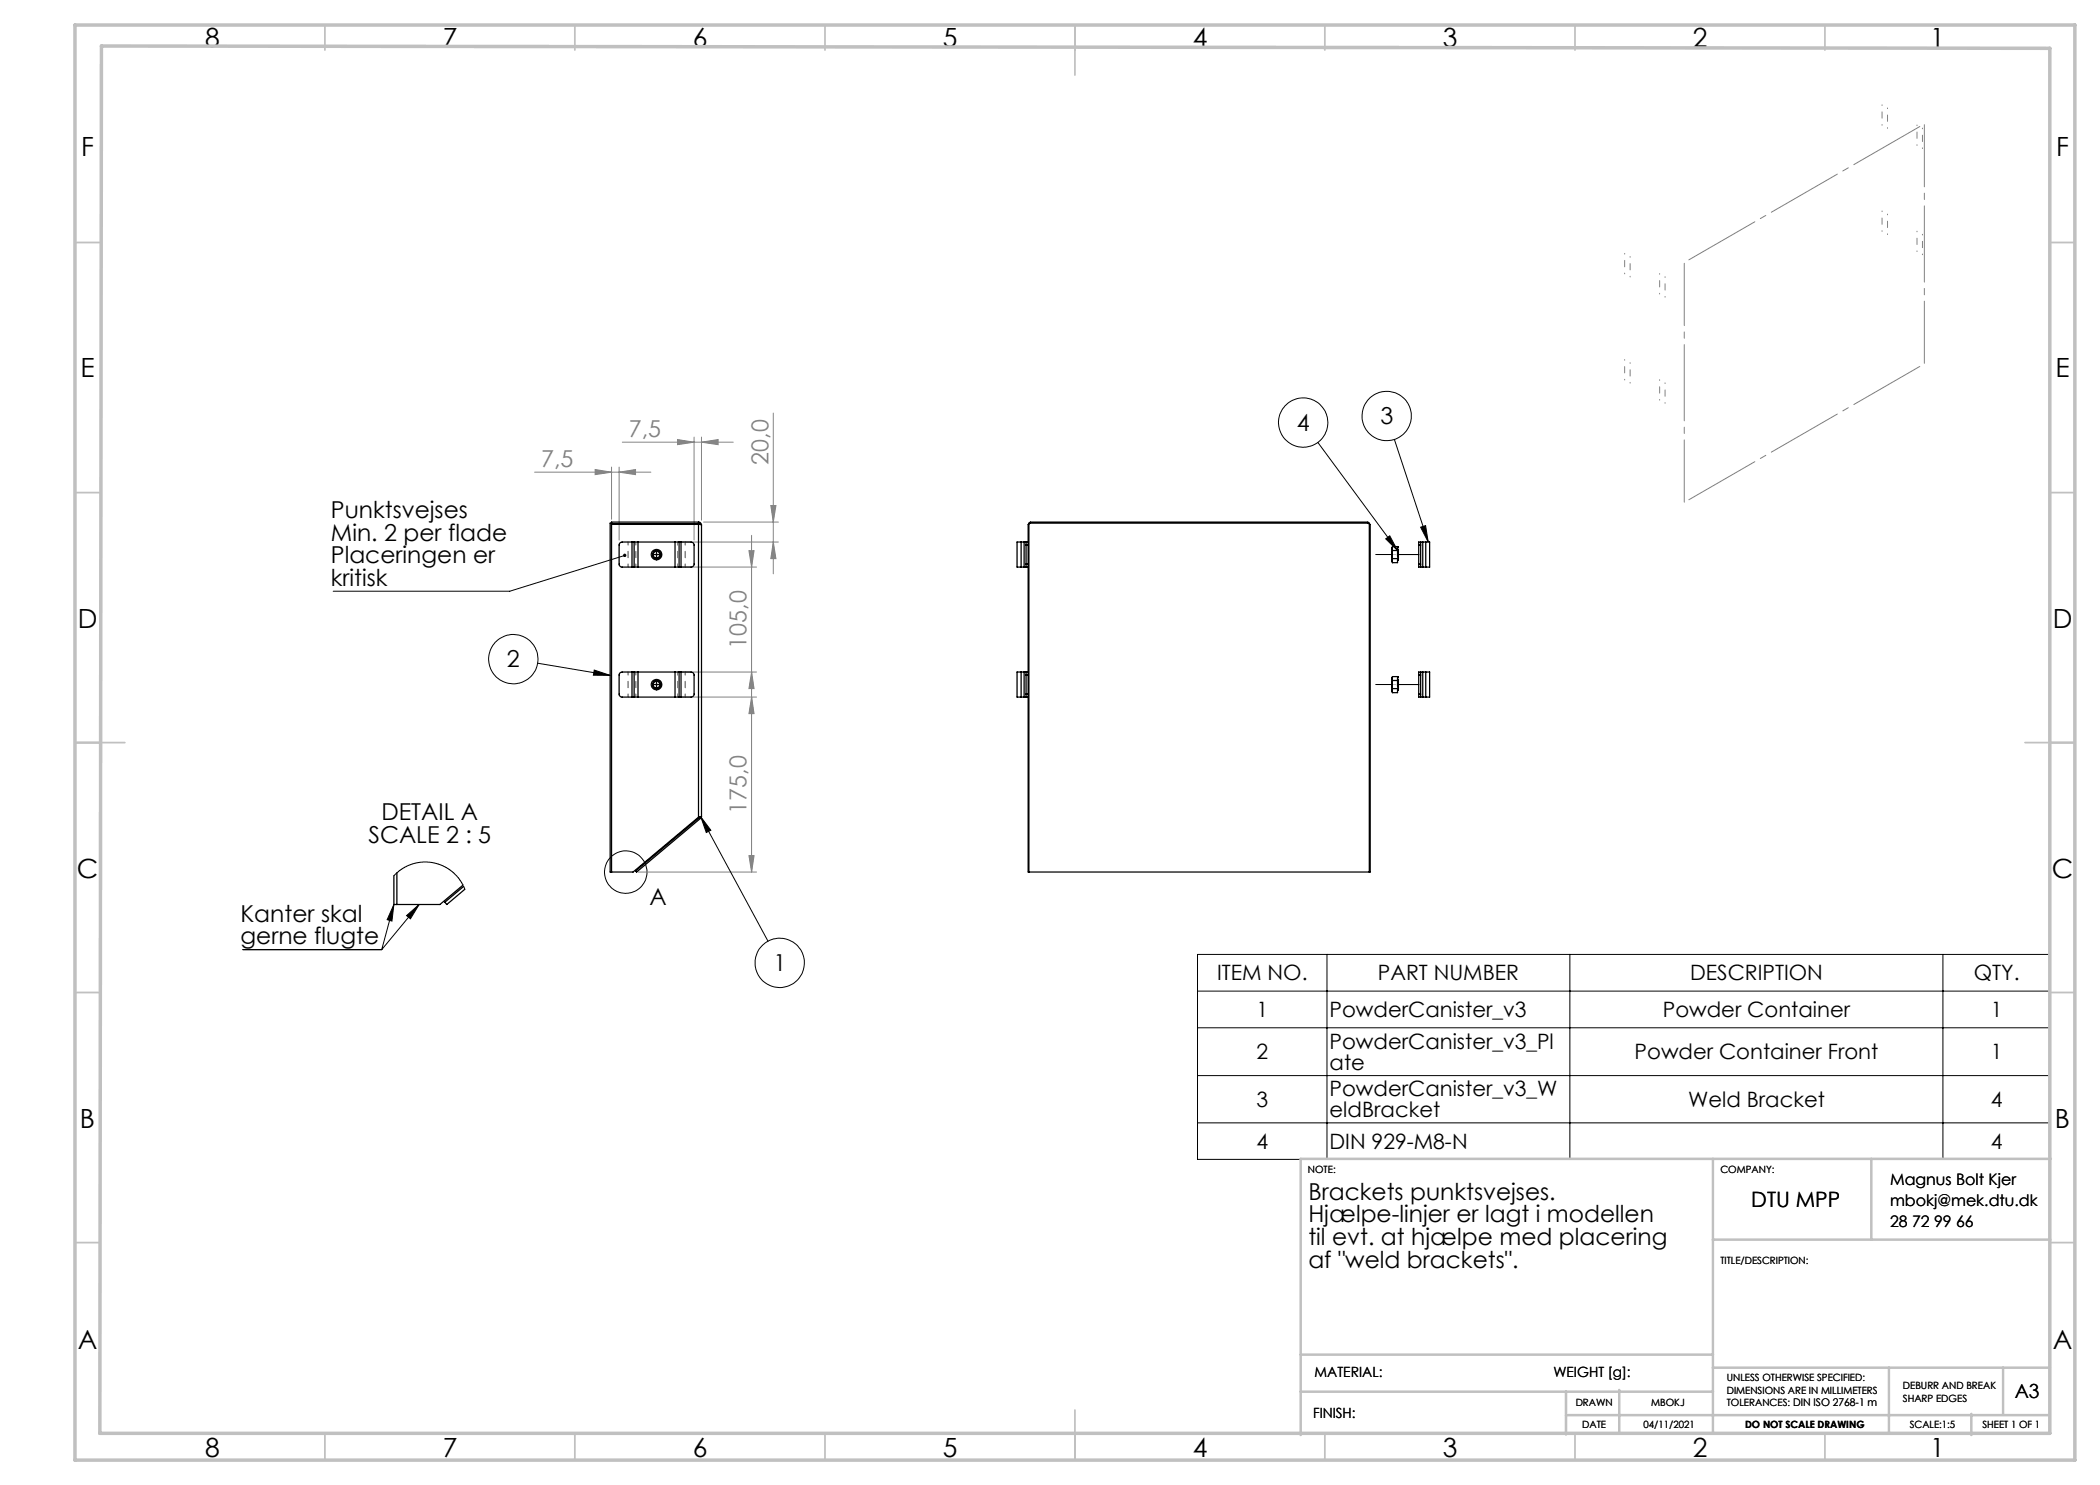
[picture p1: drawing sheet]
<svg xmlns="http://www.w3.org/2000/svg" width="420mm" height="297mm" viewBox="0 0 420 297" stroke-linecap="round" stroke-linejoin="round" font-family="sans-serif">
<g fill="none" stroke="#000" stroke-width=".2">
<path d="M263.6 88.5l15.9 21.6M278.9 87.9l6.7 20.5M125 111.1l-23 7.1h-35.4M277.1 107.8l.9-.6 1.5 2.9zM284.1 105.4l1-.3 .5 3.3zM107.5 132.6l14.5 2.5M118.9 134l3.1 1.1-3.3-.1zM140.2 163.4l13.4 24.8M140.2 163.4l2 2.6-.9 .5zM48.6 189.9h27.7M78.8 180.9l-2.5 9M78.8 180.9l-.4 3.3-1-.3z"/>
<path d="M81.3 183.1l2.5-2.2-1.7 2.9zM83.8 180.9l-7.5 9M239.5 190.9h170.5v41h-170.5zM239.5 198.2h170.5M265.4 190.9v41M314 190.9v41M388.6 190.9v41M239.5 205.6h170.5M239.5 215.1h170.5M239.5 224.6h170.5"/>
<circle cx="260.6" cy="84.5" r="4.9"/>
<circle cx="277.3" cy="83.2" r="4.9"/>
<circle cx="102.7" cy="131.8" r="4.9"/>
<circle cx="125.2" cy="174.4" r="4.2"/>
<circle cx="155.9" cy="192.6" r="4.9"/>
</g>
<g fill="none" stroke="#808080" stroke-width=".2">
<path d="M106.9 94.4h23.3M119 93.9l3.3 .5-3.3 .5zM122.3 93.4v10.5M123.8 94.4l3.3-.5v1zM123.8 93.4v14.6M124.5 88.4h22.1M135.5 87.9l3.3 .5-3.3 .5zM138.8 87.4v20.6M140.3 88.4l3.3-.5v1zM140.3 87.4v16.6M154.7 82.6v32.2M136 108.4h19.7"/>
<path d="M136 113.4h15.3M140.7 104.4h15M149.8 110.1h1l-.5 3.3zM150.3 107.1v67.3M154.2 101.1h1l-.5 3.3zM154.7 108.4l.5 3.3h-1zM136 139.4h15.3M136 134.4h15.3M150.3 139.4l.5 3.3h-1zM150.3 134.4l.5 3.3h-1zM127.6 174.4h23.7M149.8 171.1h1l-.5 3.3z"/>
</g>
<path d="M283.8 110.9h-5.4M283.8 136.9h-5.4" fill="none" stroke="#c0c0c0" stroke-width=".2" stroke-dasharray="15.2 1.3 1.3 1.3" stroke-dashoffset="14.5"/>
<g fill="none" stroke="#c0c0c0" stroke-width=".35">
<path d="M65 5v5M115 5v5M165 5v5M215 5v10M265 5v5M315 5v5M365 5v5M15 48.5h5M410 48.5h5M15 98.5h5M410 98.5h5M15 148.5h10"/>
<path d="M405 148.5h10M15 198.5h5M410 198.5h5M15 248.5h5M410 248.5h5M65 287v5M115 287v5M165 287v5M215 282v10M265 287v5M315 287v5M365 287v5"/>
</g>
<g fill="none" stroke="#c0c0c0" stroke-width=".5">
<path d="M342.6 231.8v54.8M374.3 231.8v16.1M410.2 231.8h-150.1v55.2M342.6 247.9h67.5M260.1 278.3h82.5M260.1 270.9h82.5M313.2 278.3v8.6M323.8 278v8.7M342.6 273.5h67.4M377.8 273.5v13.2M400.6 273.5v9.3M313.2 283h96.8"/>
<path d="M394.3 282.8v4.2"/>
</g>
<path d="M15 5h400v287h-400zM20.3 9.2l389.7 .5v277h-390z" fill="none" stroke="#c0c0c0" stroke-width=".7"/>
<g fill="none" stroke="#808080" stroke-width=".2" stroke-dasharray="15.2 1.3 1.3 1.3" stroke-dashoffset="14.6">
<path d="M125.6 113.4v-5M125.6 108.4v5M127.2 113.4v-5M127.2 108.4v5M135.5 108.4v5M135.5 113.4v-5M137 108.4v5M137 113.4v-5M125.6 134.4v5M125.6 139.4v-5M127.2 134.4v5M127.2 139.4v-5"/>
<path d="M135.5 139.4v-5M135.5 134.4v5M137 139.4v-5M137 134.4v5"/>
</g>
<g fill="none" stroke="#808080" stroke-width=".2" stroke-dasharray="15.2 1.3 1.3 1.3" stroke-dashoffset="15.1">
<path d="M376.4 21v4M377.5 21.6v4.1M383.4 29.1v-4.1M384.5 29.7v-4.1M324.9 54.8v-4.1M326 55.4v-4.1M331.9 54.7v4.1M333 55.3v4.1M376.4 42.2v4.1M377.5 42.8v4.1M383.4 50.3v-4.1M384.5 50.9v-4"/>
<path d="M324.9 76v-4.1M326 76.6v-4.1M331.9 75.9v4.1M333 76.6v4.1"/>
</g>
<path d="M384.7 24.9l-47.7 27.5" fill="none" stroke="#808080" stroke-width=".2" stroke-dasharray="15.2 1.3 1.3 1.3" stroke-dashoffset="-.9"/>
<path d="M336.9 52.7v47.7M384.9 72.7v-47.8" fill="none" stroke="#808080" stroke-width=".2" stroke-dasharray="15.2 1.3 1.3 1.3" stroke-dashoffset="2.8"/>
<path d="M337 100.4l47.7-27.5" fill="none" stroke="#808080" stroke-width=".2" stroke-dasharray="15.2 1.3 1.3 1.3" stroke-dashoffset="-.8"/>
<path d="M277.1 107.8l.9-.6 1.5 2.9zM284.1 105.4l1-.3 .5 3.3zM81.3 183.1l2.5-2.2-1.7 2.9zM78.8 180.9l-.4 3.3-1-.3z" fill="#000"/>
<g fill="#808080">
<path d="M135.5 87.9l3.3 .5-3.3 .5zM140.3 88.4l3.3-.5v1z"/>
<path d="M123.8 94.4l3.3-.5v1zM119 93.9l3.3 .5-3.3 .5z"/>
<path d="M154.7 108.4l.5 3.3h-1zM154.2 101.1h1l-.5 3.3zM149.8 171.1h1l-.5 3.3zM150.3 139.4l.5 3.3h-1z"/>
<path d="M149.8 110.1h1l-.5 3.3zM150.3 134.4l.5 3.3h-1z"/>
</g>
<path d="M118.9 134l3.1 1.1-3.3-.1zM140.2 163.4l2 2.6-.9 .5zM124.8 110.8a.35 .35 0 0 0-.2 .4 .35 .35 0 0 0 .5 .2 .35 .35 0 0 0 .2-.4l-.3 .1 .3-.1-.3-.3z" fill="#000"/>
<g fill="none" stroke="#000" stroke-width=".25">
<path d="M122.3 104.6h-.3v69.8h4.6l13.1-11M122.3 104.9h17.4M122.3 104.7h17.4M126.4 113.4h.4M126.4 108.4h.4M126.4 108.4h-2a.6 .6 0 0 0-.6 .6v3.8a.6 .6 0 0 0 .6 .6h2M126.4 108.4v5M126.8 113.4h.8M126.8 108.4h.8M126.8 108.4v5M127.6 108.4v5M127.6 108.4h7.4"/>
<path d="M127.6 113.4h7.4M130.6 110.9h1.4M131.3 110.2v1.4M135 113.4h.8M135 108.4h.8M135 108.4v5M135.8 113.4h.4M135.8 108.4h.4M135.8 108.4v5M136.2 108.4h2a.6 .6 0 0 1 .6 .6v3.8a.6 .6 0 0 1-.6 .6h-2M136.2 108.4v5M139.7 104.9l.6 .1"/>
<path d="M139.7 104.7l.3 .2M139.7 104.4a.6 .6 0 0 1 .6 .6M139.7 104.4h-17.4v70M139.7 104.4v.3M139.7 104.9v58.5M140.3 105v58.2M204.2 108.4h-.8v5h.8M204.2 108.4h.6M204.2 113.4h.6M204.2 108.4v5M204.8 113.4h.4M204.8 108.4h.4"/>
<path d="M204.8 108.4v5M205.2 112.8v.6M205.2 108.4v.6M205.2 108.4h.4M205.2 113.4h.4M205.2 109v3.8M205.2 112.8h.4M205.2 109h.4M205.8 104.9h-.2v69.5h68.4v-69.5h-.1M206.1 104.6v-.2h67.5v.2M278.4 110.9l.1 .8M278.4 112.1l.1 .4"/>
<path d="M278.4 110.9v1.2M278.4 109.7l.1 .4M278.4 109.7v1.2M278.5 110.1l-.1 .8M278.5 111.7l-.1 .4M278.5 109.3l-.1 .4M278.5 109.3h1.1l-.1 .3 .1 2.3-.1 .1M278.5 111.7h1.1M278.5 110.1h1M279.5 109.9h.2v2.1h-.2M279.5 112v.5h-1M283.7 112.8v.6h.4"/>
<path d="M283.7 112.8h.4M283.7 109h.4M283.7 109v3.8M284.1 112.8v.6M284.1 108.4v.6M284.1 108.4h-.4v.6M284.1 113.4h.5M284.1 108.4h.5M284.1 109v3.8M284.6 108.4h.6M284.6 113.4h.6M284.6 108.4v5"/>
<path d="M285.2 108.4h.7v5h-.7M285.2 108.4v5M126.4 139.4h.4M126.4 134.4h.4M126.4 134.4h-2a.6 .6 0 0 0-.6 .6v3.8a.6 .6 0 0 0 .6 .6h2M126.4 134.4v5M126.8 134.4h.8M126.8 139.4h.8M126.8 134.4v5M127.6 134.4v5M127.6 134.4h7.4M127.6 139.4h7.4"/>
<path d="M130.6 136.9h1.4M131.3 136.2v1.4M135 134.4h.8M135 139.4h.8M135 134.4v5M135.8 139.4h.4M135.8 134.4h.4M135.8 134.4v5M136.2 134.4h2a.6 .6 0 0 1 .6 .6v3.8a.6 .6 0 0 1-.6 .6h-2M136.2 134.4v5M204.2 134.4h-.8v5h.8M204.2 134.4h.6"/>
<path d="M204.2 139.4h.6M204.2 134.4v5M204.8 134.4h.4M204.8 139.4h.4M204.8 134.4v5M205.2 138.8v.6M205.2 134.4v.6M205.2 134.4h.4M205.2 139.4h.4M205.2 138.8h.4M205.2 135h.4M205.2 135v3.8"/>
<path d="M278.4 136.9l.1 .8M278.4 136.9v1.2M278.4 138.1l.1 .4M278.4 135.7l.1 .4M278.4 135.7v1.2M278.5 136.1l-.1 .8M278.5 137.7l-.1 .4M278.5 135.3l-.1 .4M278.5 135.3h1.1l-.1 .3 .1 2.3-.1 .1M278.5 137.7h1.1M278.5 136.1h1M279.5 135.9h.2v2.1h-.2"/>
<path d="M279.5 138v.5h-1M283.7 138.8v.6h.4M283.7 138.8h.4M283.7 135h.4M283.7 135v3.8M284.1 138.8v.6M284.1 134.4v.6M284.1 134.4h-.4v.6M284.1 139.4h.5M284.1 134.4h.5M284.1 135v3.8M284.6 134.4h.6"/>
<path d="M284.6 139.4h.6M284.6 134.4v5M285.2 134.4h.7v5h-.7M285.2 134.4v5M78.8 175.2v5.7h9.2l4.6-3.9M79.4 174.6v6.3M92.7 177.3l-3.7 3.1 .4 .5 3.6-3M139.9 163.4h.3M139.9 163.5l.2 .2M139.9 163.5l-12.8 10.7 .2 .2 12.8-10.7M140 163.4l-.1 .1M140.2 163.4h-.5"/>
<path d="M140.3 163.2l-.1 .2M140.3 163.2l-.2 .5M205.8 174.4v-69.8h68.1v69.8"/>
<circle cx="131.3" cy="110.9" r="1.06"/>
<circle cx="131.3" cy="110.9" r=".8"/>
<circle cx="131.3" cy="110.9" r=".69"/>
<circle cx="131.3" cy="136.9" r="1.06"/>
<circle cx="131.3" cy="136.9" r=".8"/>
<circle cx="131.3" cy="136.9" r=".69"/>
</g>
<path d="M275.1 110.9h3.3M275.4 110.9h3M279.7 110.9h4.1M283.8 110.9h-4.1M275.1 136.9h3.3M275.4 136.9h3M279.7 136.9h4.1M283.8 136.9h-4.1" fill="none" stroke="#000" stroke-width=".2" stroke-dasharray="6.3 1.3 1.3 1.3 1.3 1.3"/>
<path d="M78.8 175.2l1.5-1.4 2.2-1 2-.4 1.8 .1 2.1 .6 1.6 .9 1.7 1.5 .9 1.5M92.7 177.3l.3 .6" fill="none" stroke="#000" stroke-width=".2"/>
<g font-size="5.3">
<text x="41" y="9.5">8</text>
<text x="88.5" y="9.5">7</text>
<text x="138.5" y="9.5">6</text>
<text x="188.5" y="9.5">5</text>
<text x="238.5" y="9.5">4</text>
<text x="288.5" y="9.5">3</text>
<text x="338.5" y="9.5">2</text>
<text x="386" y="9.5">1</text>
<text x="16.2" y="31.3">F</text>
<text x="411.2" y="31.3">F</text>
<text x="16.1" y="75.5">E</text>
<text x="411.1" y="75.5">E</text>
<text x="15.5" y="125.5">D</text>
<text x="410.5" y="125.5">D</text>
<text x="15.4" y="175.5">C</text>
<text x="410.4" y="175.5">C</text>
<text x="16" y="225.5">B</text>
<text x="411" y="225.5">B</text>
<text x="15.5" y="269.8">A</text>
<text x="410.5" y="269.8">A</text>
<text x="41" y="291.5">8</text>
<text x="88.5" y="291.5">7</text>
<text x="138.5" y="291.5">6</text>
<text x="188.5" y="291.5">5</text>
<text x="238.5" y="291.5">4</text>
<text x="288.5" y="291.5">3</text>
<text x="338.5" y="291.5">2</text>
<text x="386" y="291.5">1</text>
</g>
<g font-size="4.7" fill="#808080">
<text x="125.8" y="87.4">7,5</text>
<text x="108.2" y="93.4">7,5</text>
<text x="153.7" y="92.9" transform="rotate(-90 153.7 92.9)">20,0</text>
<text x="149.3" y="129.7" transform="rotate(-90 149.3 129.7)">105,0</text>
<text x="149.3" y="162.7" transform="rotate(-90 149.3 162.7)">175,0</text>
</g>
<g font-size="4.7">
<text x="259.4" y="86.2">4</text>
<text x="276.1" y="84.8">3</text>
<text x="66.2" y="103.6">Punktsvejses</text>
<text x="66.2" y="108.1">Min. 2 per flade</text>
<text x="66.2" y="112.7">Placeringen er</text>
<text x="66.2" y="117.2">kritisk</text>
<text x="101.4" y="133.5">2</text>
<text x="76.3" y="164">DETAIL A</text>
<text x="73.7" y="168.6">SCALE 2 : 5</text>
<text x="48.1" y="184.3">Kanter skal</text>
<text x="129.9" y="181">A</text>
<text x="48.1" y="188.9">gerne flugte</text>
<text x="154.7" y="194.2">1</text>
<text x="261.7" y="239.9">Brackets punktsvejses.</text>
<text x="261.7" y="244.5">Hjælpe-linjer er lagt i modellen</text>
<text x="261.7" y="249">til evt. at hjælpe med placering</text>
<text x="261.7" y="253.5">af &quot;weld brackets&quot;.</text>
</g>
<g font-size="4.2">
<text x="243.4" y="196.1">ITEM NO.</text>
<text x="275.6" y="196.1">PART NUMBER</text>
<text x="338" y="196.1">DESCRIPTION</text>
<text x="394.7" y="196.1">QTY.</text>
<text x="251.3" y="203.4">1</text>
<text x="265.9" y="203.4">PowderCanister_v3</text>
<text x="332.6" y="203.4">Powder Container</text>
<text x="398.2" y="203.4">1</text>
<text x="265.9" y="209.8">PowderCanister_v3_Pl</text>
<text x="251.3" y="211.8">2</text>
<text x="265.9" y="214">ate</text>
<text x="326.9" y="211.8">Powder Container Front</text>
<text x="398.2" y="211.8">1</text>
<text x="251.3" y="221.4">3</text>
<text x="265.9" y="219.3">PowderCanister_v3_W</text>
<text x="337.6" y="221.4">Weld Bracket</text>
<text x="398.2" y="221.4">4</text>
<text x="265.9" y="223.4">eldBracket</text>
<text x="251.3" y="229.7">4</text>
<text x="265.9" y="229.7">DIN 929-M8-N</text>
<text x="398.2" y="229.7">4</text>
<text x="350.3" y="241.4">DTU MPP</text>
</g>
<text font-size="3.9" x="403" y="279.6">A3</text>
<g font-size="3.2">
<text x="378" y="237">Magnus Bolt Kjer</text>
<text x="378" y="241.1">mbokj@mek.dtu.dk</text>
<text x="378" y="245.3">28 72 99 66</text>
</g>
<g font-size="2.8">
<text x="262.9" y="275.4">MATERIAL:</text>
<text x="310.7" y="275.4">WEIGHT [g]:</text>
<text x="262.6" y="283.6">FINISH:</text>
</g>
<g font-size="2">
<text x="261.6" y="234.6">NOTE:</text>
<text x="344.1" y="234.6">COMPANY:</text>
<text x="344.1" y="252.7">TITLE/DESCRIPTION:</text>
<text x="315.1" y="281.3">DRAWN</text>
<text x="330.2" y="281.3">MBOKJ</text>
<text x="345.4" y="276.3">UNLESS OTHERWISE SPECIFIED:</text>
<text x="345.4" y="278.8">DIMENSIONS ARE IN MILLIMETERS</text>
<text x="345.4" y="281.3">TOLERANCES: DIN ISO 2768-1 m</text>
<text x="380.6" y="277.8">DEBURR AND BREAK</text>
<text x="380.6" y="280.3">SHARP EDGES</text>
<text x="316.4" y="285.6">DATE</text>
<text x="328.7" y="285.6">04/11/2021</text>
<text x="349" y="285.6">DO NOT SCALE DRAWING</text>
<text x="381.9" y="285.6">SCALE:1:5</text>
<text x="396.5" y="285.6">SHEET 1 OF 1</text>
</g>
</svg>
